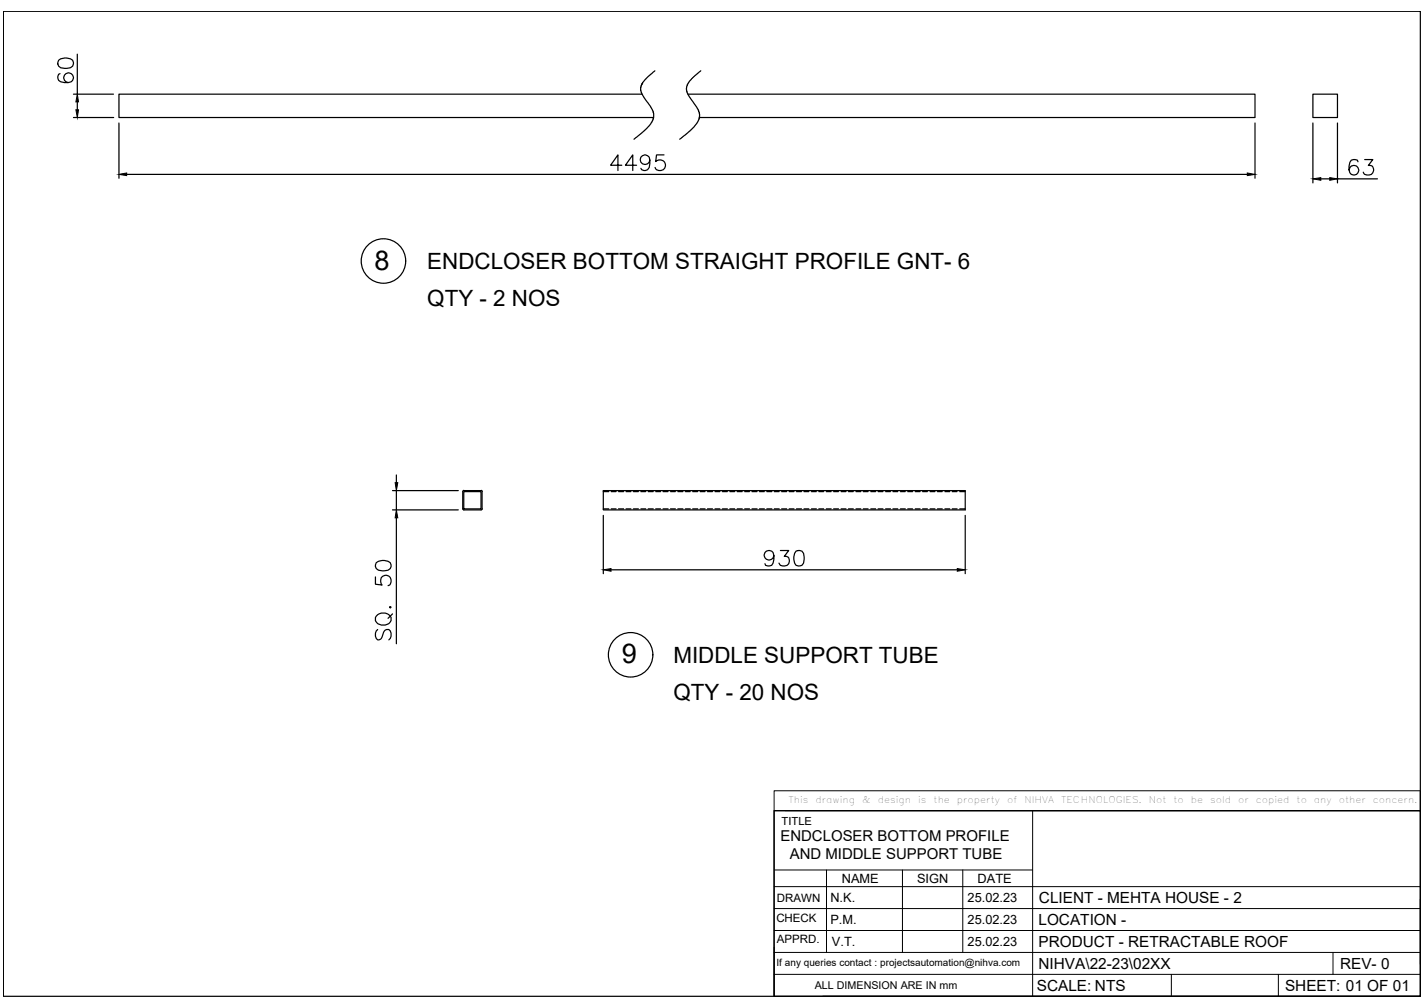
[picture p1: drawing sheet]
<svg xmlns="http://www.w3.org/2000/svg" width="297mm" height="210mm" viewBox="0 0 297 210" stroke-linecap="round" stroke-linejoin="round" font-family="sans-serif">
<!-- layer: 0 -->
<g fill="none" stroke="#000" stroke-width=".25">
<path d="M.7 2.4h295.4v205.3h-295.4zM12.2 12.6a2.48 2.48 0 0 1 2.9 0 1.05 1.05 0 0 1-.4 1.5 2.76 2.76 0 0 1-2.5-.3l-.1-.5zM12.5 15.4a.93 .93 0 0 0-.5 .8 .93 .93 0 0 0 .6 .8 2.33 2.33 0 0 0 2.5-.3 1.02 1.02 0 0 0-.4-1.4 1.02 1.02 0 0 0-1.4 .7 1.02 1.02 0 0 0 .9 1.2M15.3 19.6h8.4M16.1 11.3v8.3M133.8 19.6h-109v4.9h111.4M136.5 14.8l-2.1 1.8-.5 .7-.4 .9v.6l.3 .9 2.3 3.4 .2 .6-.1 1-.3 .8-1 1.2-2.7 2.3M143.4 19.6h118.2v4.9h-115.8M146.1 14.8l-2.3 2-.6 .9-.1 .7 .1 .7 .4 .9 2 3 .2 .8-.1 1-1 1.6-3 2.6M273.7 19.6h5.1v4.9h-5.1zM15.3 24.5h8.4M16.1 21.2v1.7"/>
<path d="M24.8 25.6v11.6M26.4 36.4h233.6M129.6 34.4h-2.3l1.5-2.1v3.2M132.7 34.4h-2.3l1.5-2.1v3.2M135.5 33.3a1 1 0 0 1-1.4 .9 1 1 0 0 1-.4-1.6 1 1 0 0 1 1.6 .2 3 3 0 0 1-.3 2.6 .95 .95 0 0 1-1.4-.3M138.4 32.3h-1.6l-.1 1.4a1.15 1.15 0 0 1 1.7-.1 1.15 1.15 0 0 1-.2 1.7 1.15 1.15 0 0 1-1.6-.4M261.6 25.6v11.6M273.7 25.6v12.5M275.3 37.3h1.9M278.8 25.6v12.5M278.8 37.3h8.3M283.1 33.7l-.2-.3a1.12 1.12 0 0 0-1.5 .5 2.33 2.33 0 0 0 .3 2.5 1.02 1.02 0 0 0 1.5-.5 1.02 1.02 0 0 0-.7-1.4 1.02 1.02 0 0 0-1.3 .9"/>
<path d="M284.5 33.3h1.7l-1 1.2a1 1 0 0 1 1.2 .9 1 1 0 0 1-1 1.1 .89 .89 0 0 1-1.2-.6M82.6 99v1.6M78.4 117.3a2.48 2.48 0 0 1 3 0 1.04 1.04 0 0 1-.5 1.6 2.76 2.76 0 0 1-2.5-.4l-.1-.4zM81.8 106.3h13.7M81.8 102.3h13.7M82.6 102.3v4M82.6 107.9v26.3M96.7 102.5h3.6v3.6h-3.6zM96.7 106.3h3.6M96.7 102.3h3.6M96.7 102.2l-.2 .3v3.6l.2 .2M100.3 102.2l.2 .3"/>
<path d="M100.5 102.5v3.6M100.5 106.1l-.2 .2M125.8 102.3h75.4v4h-75.4zM125.8 102.5h1.1M125.8 106.1h1.1M125.8 107.4v12.2M127.4 118.8h72.1M127.4 102.5h1M127.4 106.1h1M128.9 102.5h1.1M128.9 106.1h1.1M130.5 102.5h1"/>
<path d="M130.5 106.1h1M132 102.5h1.1M132 106.1h1.1M133.6 102.5h1M133.6 106.1h1M135.1 102.5h1.1M135.1 106.1h1.1M136.7 102.5h1M136.7 106.1h1M138.2 102.5h1.1M138.2 106.1h1.1M139.8 102.5h1"/>
<path d="M139.8 106.1h1M141.3 102.5h1.1M141.3 106.1h1.1M142.9 102.5h1M142.9 106.1h1M144.4 102.5h1M144.4 106.1h1M146 102.5h1M146 106.1h1M147.5 102.5h1M147.5 106.1h1M149 102.5h1.1"/>
<path d="M149 106.1h1.1M150.6 102.5h1M150.6 106.1h1M152.1 102.5h1M152.1 106.1h1M153.7 102.5h1M153.7 106.1h1M155.2 102.5h1M155.2 106.1h1M156.7 102.5h1.1M156.7 106.1h1.1M158.3 102.5h1"/>
<path d="M158.3 106.1h1M159.8 102.5h1.1M159.8 106.1h1.1M161.3 115.8a1.02 1.02 0 0 1-1.4 .9 1.02 1.02 0 0 1-.4-1.6 1.02 1.02 0 0 1 1.6 .1 2.95 2.95 0 0 1-.2 2.6l-.9 .2-.4-.2-.1-.3M161.4 102.5h1M161.4 106.1h1M162.7 114.8h1.7l-.9 1.2a1 1 0 0 1 1.1 .9 1 1 0 0 1-1 1.1 .89 .89 0 0 1-1.2-.6M162.9 102.5h1.1M162.9 106.1h1.1M164.5 102.5h1M164.5 106.1h1M165.9 114.9a1.14 1.14 0 0 1 1.6 .4 2.87 2.87 0 0 1-.3 2.5 1.08 1.08 0 0 1-1.6-.4 2.65 2.65 0 0 1 .3-2.5z"/>
<path d="M166 102.5h1.1M166 106.1h1.1M167.6 102.5h1M167.6 106.1h1M169.1 102.5h1.1M169.1 106.1h1.1M170.7 102.5h1M170.7 106.1h1M172.2 102.5h1.1M172.2 106.1h1.1M173.8 102.5h1M173.8 106.1h1"/>
<path d="M175.3 102.5h1M175.3 106.1h1M176.9 102.5h1M176.9 106.1h1M178.4 102.5h1M178.4 106.1h1M179.9 102.5h1.1M179.9 106.1h1.1M181.5 102.5h1M181.5 106.1h1M183 102.5h1.1M183 106.1h1.1"/>
<path d="M184.6 102.5h1M184.6 106.1h1M186.1 102.5h1M186.1 106.1h1M187.7 102.5h1M187.7 106.1h1M189.2 102.5h1M189.2 106.1h1M190.8 102.5h1M190.8 106.1h1M192.3 102.5h1M192.3 106.1h1"/>
<path d="M193.9 102.5h1M193.9 106.1h1M195.4 102.5h1M195.4 106.1h1M197 102.5h1M197 106.1h1M198.5 102.5h1M198.5 106.1h1M200.1 102.5h1.1M200.1 106.1h1.1M201.2 107.4v12.2M78.3 120.3v1.5l1.4 .1a1.17 1.17 0 0 1-.1-1.6 1.17 1.17 0 0 1 1.7 0 1.17 1.17 0 0 1-.1 1.6l-.3 .2"/>
<path d="M78.4 128.4a1.87 1.87 0 0 1 3.1 .3 1.49 1.49 0 0 1-2 1.6 1.25 1.25 0 0 1-1.1-1.9zM78.7 131.2a1.41 1.41 0 0 0 0 2.2 .83 .83 0 0 0 1-.7l.3-.9a.8 .8 0 0 1 .6-.6 .8 .8 0 0 1 .8 .3 1.46 1.46 0 0 1-.3 1.9M81.2 126.6l.2-.2 .1 .2-.1 .1zM81.8 128l-.9 .9M161.4 169h134.7v38.7h-134.7zM171.5 207.7h124.6"/>
<circle cx="79.9" cy="54.4" r="4.6"/>
<circle cx="131.5" cy="136.5" r="4.6"/>
</g>
<path d="M15.8 22.9h.6l-.3 1.6zM16.1 19.6l.3 1.6h-.6zM24.8 36.4l1.6-.3v.5zM260 36.1l1.6 .3-1.6 .2zM273.7 37.3l1.6-.3v.6zM277.2 37l1.6 .3-1.6 .3zM82.4 100.6h.5l-.3 1.7zM82.6 106.3l.3 1.6h-.5zM125.8 118.8l1.6-.3v.6zM199.5 118.5l1.7 .3-1.7 .3z" fill="#000" stroke="#000" stroke-width=".21"/>
<g fill="none" stroke="#000" stroke-width=".21">
<path d="M161.4 164.8h134.7v4.2h-134.7zM161.4 169v38.7M163.6 169h132.5M215.3 169v38.7M161.4 198.5h134.7M161.4 194h134.7M161.4 189.4h134.7M161.4 184.8h134.7M161.4 181.3h53.9M172.3 181.3v17.2M188.1 181.3v17.2M200.7 181.3v17.2"/>
<path d="M277.9 198.5v4.6M296.1 187.5v13.5M161.4 203.1h134.7M244.2 203.1v4.6M266.5 203.1v4.6"/>
</g>
<g font-size="5.7">
<text x="78.1" y="56.2">8</text>
<text x="129.6" y="138.3">9</text>
</g>
<g font-size="4.7">
<text x="89.1" y="56.1">ENDCLOSER BOTTOM STRAIGHT PROFILE GNT- 6</text>
<text x="89.1" y="63.7">QTY - 2 NOS</text>
<text x="140.4" y="138.2">MIDDLE SUPPORT TUBE</text>
<text x="140.4" y="145.8">QTY - 20 NOS</text>
</g>
<g font-size="3.2">
<text x="216.6" y="188.2">CLIENT - MEHTA HOUSE - 2</text>
<text x="216.5" y="197.3">PRODUCT - RETRACTABLE ROOF</text>
<text x="216.5" y="192.8">LOCATION -</text>
<text x="216.5" y="201.9">NIHVA\22-23\02XX</text>
<text x="279.3" y="201.9">REV- 0</text>
<text x="216.1" y="206.5">SCALE: NTS</text>
<text x="267.9" y="206.5">SHEET: 01 OF 01</text>
</g>
<g font-size="3.1">
<text x="162.7" y="175.4">ENDCLOSER BOTTOM PROFILE</text>
<text x="164.6" y="179.1">AND MIDDLE SUPPORT TUBE</text>
</g>
<g font-size="2.7">
<text x="175.5" y="184.1">NAME</text>
<text x="191.2" y="184.1">SIGN</text>
<text x="203.8" y="184.1">DATE</text>
<text x="173.1" y="188">N.K.</text>
<text x="201.7" y="187.9">25.02.23</text>
<text x="173.1" y="192.6">P.M.</text>
<text x="173.4" y="197.2">V.T.</text>
<text x="201.7" y="192.6">25.02.23</text>
<text x="201.7" y="197.1">25.02.23</text>
</g>
<g font-size="2.4">
<text x="162" y="188.1">DRAWN</text>
<text x="161.8" y="192.1">CHECK</text>
<text x="162" y="196.7">APPRD.</text>
</g>
<text font-size="2.3" x="162.9" y="171.9">TITLE</text>
<text font-size="2.2" x="169.8" y="206.2">ALL DIMENSION ARE IN mm</text>
<text font-size="2.1" x="161.9" y="201.5">If any queries contact : projectsautomation@nihva.com</text>
<g font-size="1.9">
<text x="164.4" y="167.4">This</text>
<text x="170" y="167.4">drawing</text>
<text x="179.7" y="167.4">&amp;</text>
<text x="183" y="167.4">design</text>
<text x="191.4" y="167.4">is</text>
<text x="194.6" y="167.4">the</text>
<text x="199.5" y="167.4">property</text>
<text x="209.9" y="167.4">of</text>
<text x="213.5" y="167.4">NIHVA</text>
<text x="221.2" y="167.4">TECHNOLOGIES.</text>
<text x="239.5" y="167.4">Not</text>
<text x="244.6" y="167.4">to</text>
<text x="248.2" y="167.4">be</text>
<text x="252.3" y="167.4">sold</text>
<text x="258.1" y="167.4">or</text>
<text x="261.8" y="167.4">copied</text>
<text x="270.3" y="167.4">to</text>
<text x="273.9" y="167.4">any</text>
<text x="279.1" y="167.4">other</text>
<text x="286.2" y="167.4">concern.</text>
</g>
</svg>
